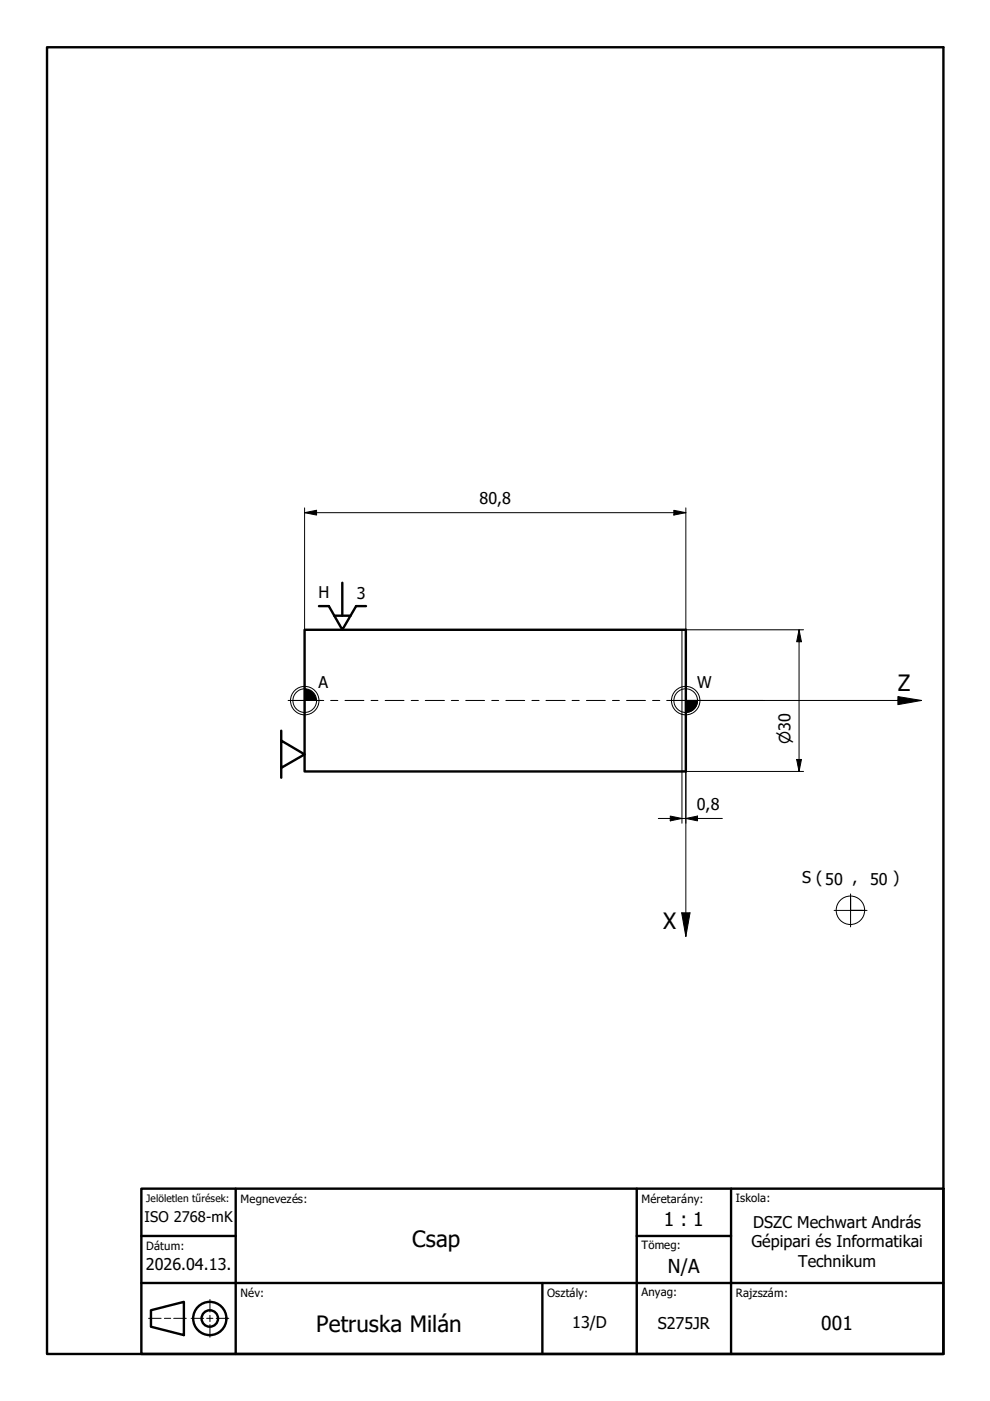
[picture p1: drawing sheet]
<svg xmlns="http://www.w3.org/2000/svg" width="210mm" height="297mm" viewBox="0 0 210 297" stroke-linecap="round" stroke-linejoin="round" font-family="sans-serif">
<!-- layer: Visible (ISO) -->
<path d="M64.6 133.5h80.8v30.1h-80.8z" fill="none" stroke="#000" stroke-width=".51"/>
<!-- layer: Hatch (ISO) -->
<g fill="#000">
<path d="M190.4 147.7l5 .8-5 .9zM144.5 193.5h1.8l-.9 5.1z"/>
<path d="M64.6 146h.4a2.58 2.58 0 0 1 2.1 2v.5h-2.5z" fill-rule="evenodd"/>
<path d="M145.4 148.5h2.5a2.57 2.57 0 0 1-2.5 2.6z" fill-rule="evenodd"/>
</g>
<!-- layer: Title (ISO) -->
<path d="M31.5 279.5h2.7M34.9 279.5h1.3M36.8 279.5h2.7M40.5 279.5h2.7M43.8 279.5h1.3M44.5 275.5v2.7M44.5 278.9v1.3M45.8 279.5h2.7M44.5 280.8v2.7" fill="none" stroke="#000" stroke-width=".21"/>
<g fill="none" stroke="#000" stroke-width=".51">
<path d="M30 252h170v35.1h-170zM50 252v35.1M135 252v35.1M155 252v35.1M30 262.1h20M30 272h170M32 277.8l7-1.8v7.1l-7-1.8zM115 272v15.1M135 262.1h20"/>
<circle cx="44.5" cy="279.5" r="3.5"/>
<circle cx="44.5" cy="279.5" r="1.75"/>
</g>
<!-- layer: Border (ISO) -->
<path d="M10 10h190v277.1h-190z" fill="none" stroke="#000" stroke-width=".51"/>
<!-- layer: Sketch Geometry (ISO) -->
<g fill="none" stroke="#000" stroke-width=".21">
<path d="M144.6 133.5h.8v30.1h-.8zM61.1 148.5h3.5M64.6 146v2.5h2.5M64.6 145v6.1M68.1 148.5h-3.5v3.6M141.9 148.5h3.5v50.1M145.4 145v3.5h2.5M147.9 148.5a2.51 2.51 0 0 1-2.5 2.6M148.9 148.5h-3.5v3.6M161.9 148.5h-16.5h50l-5-.8v1.7l5-.9M144.5 193.5h1.8l-.9 5.1zM180.3 190v3h3"/>
<path d="M180.3 190.5v2.5h2.5M180.3 189.5v3.5h-3.5M183.8 193h-3.5v3.5"/>
<circle cx="64.6" cy="148.5" r="3"/>
<circle cx="64.6" cy="148.5" r="2.51"/>
<circle cx="145.4" cy="148.5" r="3"/>
<circle cx="145.4" cy="148.5" r="2.51"/>
<circle cx="180.3" cy="193" r="3"/>
</g>
<!-- layer: Dimension (ISO) -->
<g fill="none" stroke="#000" stroke-width=".21">
<path d="M64.6 108.7l2.5-.5v1zM64.6 108.7h80.8M64.6 107.7v25.8M142.9 108.2l2.5 .5-2.5 .5zM145.4 107.7v25.8h25M169.4 133.5l.5 2.6h-1zM169.4 133.5v30.1M139.6 173.5h13.6M142.1 173l2.5 .5-2.5 .5zM144.6 163.6v10.9M145.4 173.5l2.5-.5v1zM168.9 161h1l-.5 2.6z"/>
<path d="M170.4 163.6h-25v10.9"/>
</g>
<path d="M64.6 108.7l2.5-.5v1zM142.9 108.2l2.5 .5-2.5 .5zM169.4 133.5l.5 2.6h-1zM142.1 173l2.5 .5-2.5 .5zM145.4 173.5l2.5-.5v1zM168.9 161h1l-.5 2.6z" fill="#000"/>
<!-- layer: Sketch Geometry (ISO) -->
<path d="M67.6 128.5h2.1l2.9 5 2.9-5h2.1M70.9 130.5h3.5M72.6 123.6v6.9M59.6 154.9v7.9l5-2.9-5-2.9M59.6 162.8v2.1" fill="none" stroke="#000" stroke-width=".51"/>
<!-- layer: Centerline (ISO) -->
<g fill="none" stroke="#000" stroke-width=".21">
<path d="M62.1 148.5h6.5M70.1 148.5h1.5M73.2 148.5h4M78.7 148.5h1.4M81.7 148.5h4M87.2 148.5h1.5M90.2 148.5h4M95.7 148.5h1.5M98.7 148.5h4M104.3 148.5h1.4M107.3 148.5h4M112.8 148.5h1.5"/>
<path d="M115.8 148.5h4M121.3 148.5h1.5M124.3 148.5h4M129.9 148.5h1.4M132.8 148.5h4M138.4 148.5h1.5M141.4 148.5h6.5"/>
</g>
<g font-size="4.8">
<text x="190.4" y="146.5">Z</text>
<text x="140.6" y="197">X</text>
<text x="87.4" y="264.3">Csap</text>
<text x="67.1" y="282.5">Petruska Milán</text>
</g>
<g font-size="4.1">
<text x="140.7" y="260">1 : 1</text>
<text x="141.6" y="269.8">N/A</text>
<text x="174.1" y="282.1">001</text>
</g>
<g font-size="3.4">
<text x="101.7" y="106.9">80,8</text>
<text x="67.5" y="126.9">H</text>
<text x="75.6" y="126.9">3</text>
<text x="67.6" y="145.8">A</text>
<text x="147.8" y="145.8">W</text>
<text x="147.8" y="171.7">0,8</text>
<text x="170.1" y="187.2">S ( 50 ,</text>
<text x="184.5" y="187.6">50 )</text>
<text x="159.7" y="260.3">DSZC Mechwart András</text>
<text x="30.9" y="269.3">2026.04.13.</text>
<text x="159.3" y="264.4">Gépipari és Informatikai</text>
<text x="169.2" y="268.5">Technikum</text>
<text x="121.3" y="281.5">13/D</text>
<text x="139.4" y="281.8">S275JR</text>
</g>
<text font-size="3.2" x="167.6" y="157.8" transform="rotate(-90 167.6 157.8)">⌀30</text>
<text font-size="3.1" x="30.6" y="259.2">ISO 2768-mK</text>
<g font-size="2.4">
<text x="51" y="255.1">Megnevezés:</text>
<text x="136" y="255.1">Méretarány:</text>
<text x="156" y="254.9">Iskola:</text>
<text x="31" y="265">Dátum:</text>
<text x="136" y="264.8">Tömeg:</text>
<text x="51" y="275.1">Név:</text>
<text x="116" y="275.1">Osztály:</text>
<text x="136" y="274.8">Anyag:</text>
<text x="156" y="275.1">Rajzszám:</text>
</g>
<text font-size="2.2" x="31" y="254.8">Jelöletlen tűrések:</text>
</svg>
